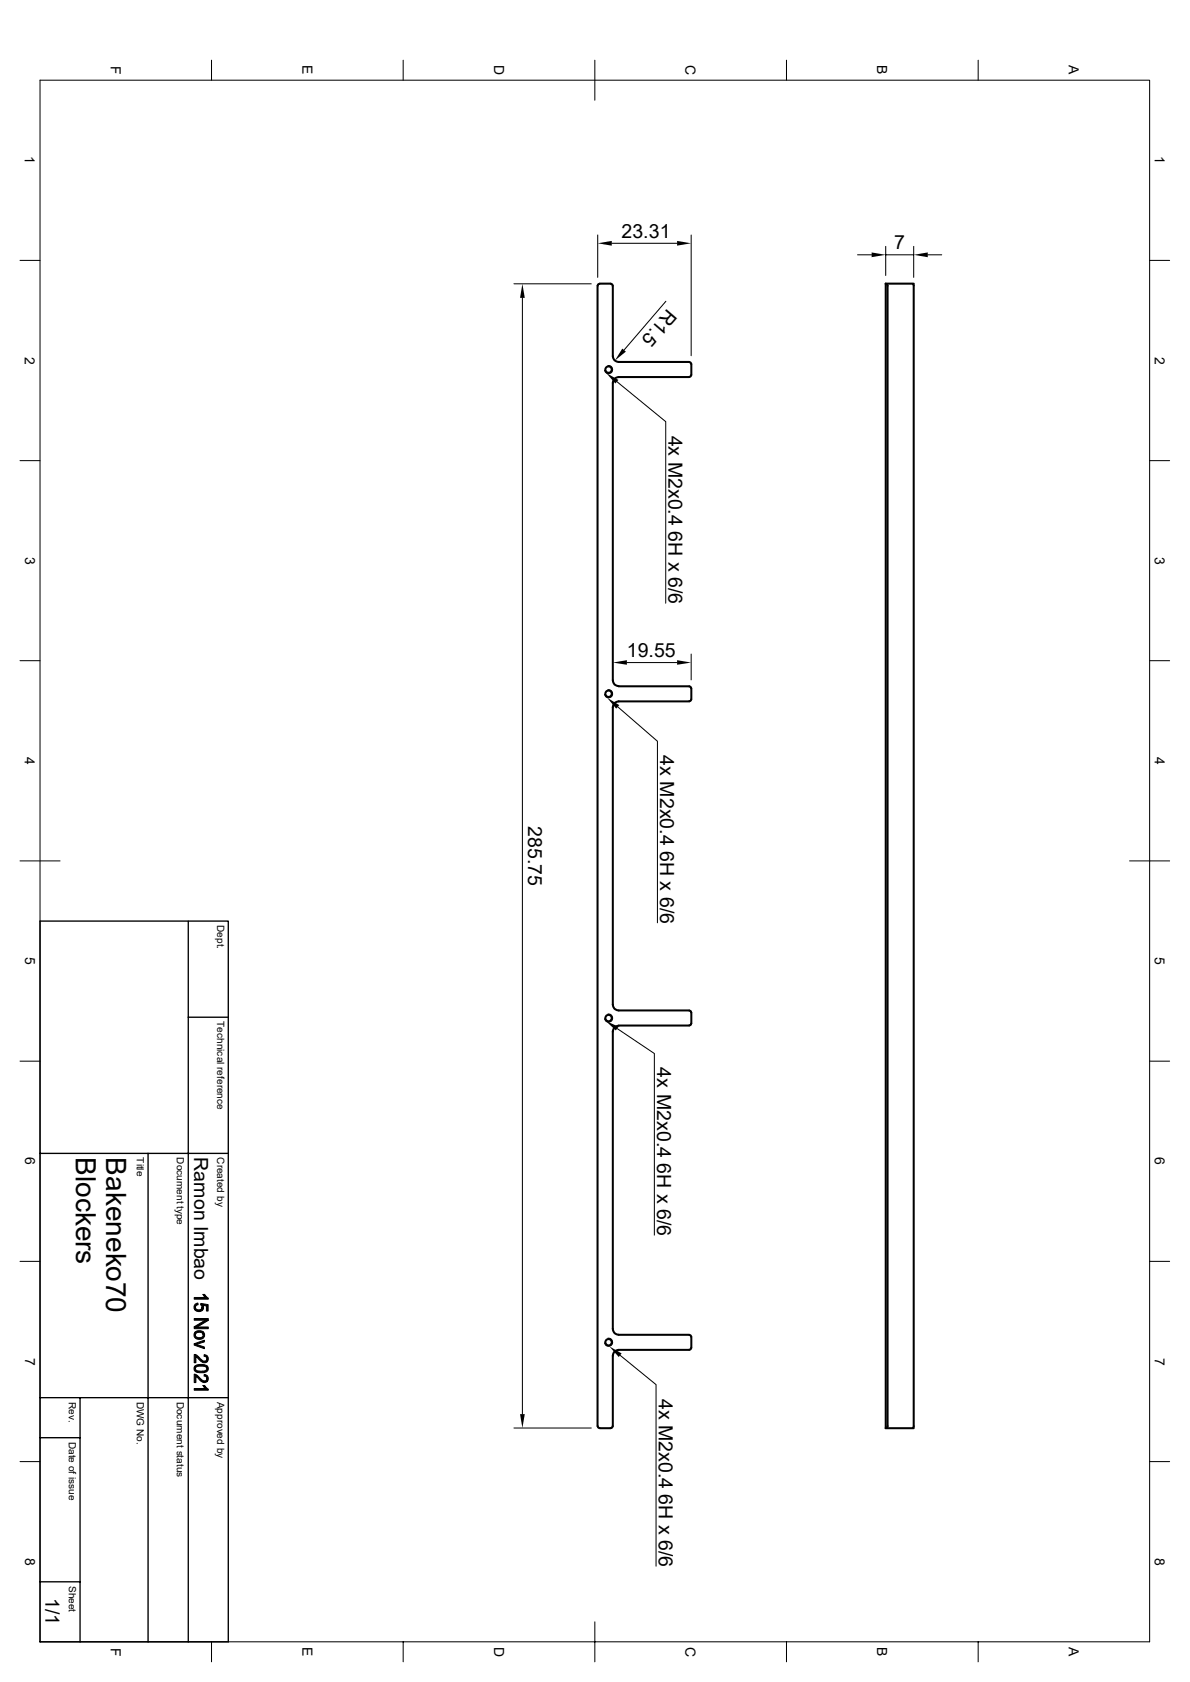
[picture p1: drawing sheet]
<svg xmlns="http://www.w3.org/2000/svg" width="297mm" height="420mm" viewBox="0 0 297 420" stroke-linecap="round" stroke-linejoin="round" font-family="sans-serif">
<g fill="none" stroke="#000" stroke-width=".51">
<path d="M149.1 71.3v284.8M149.6 70.9l-.3 .1-.1 .3M149.6 70.8h2.8M152.4 70.9l.4 .1 .2 .3v17.6a1.45 1.45 0 0 0 1.4 1.5h17.6M221.1 70.9l.3 .1 .1 .3v284.8l-.1 .3-.3 .2M221.1 70.8h6.9v285.8h-6.9zM172 94.1h-17.6a1.45 1.45 0 0 0-1.4 1.5v74.2a1.45 1.45 0 0 0 1.4 1.5l17.6 .1M172 90.4l.4 .2 .2 .3-.1 2.7-.1 .4-.4 .1M172 175.1h-17.6a1.45 1.45 0 0 0-1.4 1.5v74.2a1.45 1.45 0 0 0 1.4 1.5h17.6l.4 .2 .1 .3 .1 2.8-.2 .3-.4 .1M172 171.4l.4 .1 .2 .4-.1 2.7-.1 .4-.4 .1M154.4 256.1h17.6M154.4 256.1a1.45 1.45 0 0 0-1.4 1.5v74.2a1.45 1.45 0 0 0 1.4 1.5h17.6"/>
<path d="M172 337.1h-17.6a1.45 1.45 0 0 0-1.4 1.4l-.1 17.6-.1 .3-.4 .2h-2.8l-.3-.2-.1-.3M172 333.3l.4 .2 .2 .3-.1 2.7-.1 .4-.4 .1"/>
<circle cx="151.9" cy="92.3" r=".8"/>
<circle cx="151.9" cy="173.2" r=".8"/>
<circle cx="151.9" cy="254.2" r=".8"/>
<circle cx="151.9" cy="335.2" r=".8"/>
</g>
<g fill="none" stroke="#000" stroke-width=".25">
<path d="M52.8 15v5M100.6 15v5M148.5 15v10M196.3 15v5M244.1 15v5M10 20h276.9v390h-276.9zM149.2 58.7v10.6M172.5 58.7v30.1M5 65h5M128.3 70.9h19.3M130.4 74.4v278.7M152.7 60.7h16.3"/>
<path d="M166.2 75.2l-10.5 12.2M214 63.6h3.6M221.1 61.5v7.3M221.1 63.6h6.9M228 61.5v7.8M231.6 63.6h3.4M286.9 65h5M151.7 91.3a1.03 1.03 0 0 1 1.2 .8 1.03 1.03 0 0 1-.8 1.2 1.03 1.03 0 0 1-1.2-.8M154 95.3l12.2 10v45.3M5 115h5M286.9 115h5M5 165h5"/>
<path d="M151.7 172.2a1.03 1.03 0 0 1 1.2 .9 1.03 1.03 0 0 1-.8 1.1 1.03 1.03 0 0 1-1.2-.8M154.2 176.5l9.9 8.6v45.3M156.5 165.4h12.5M172.5 163.3v6.5M286.9 165h5M5 215h10M281.9 215h10M151.7 253.2a1.03 1.03 0 0 1 1.2 .8 1.03 1.03 0 0 1-.8 1.2 1.03 1.03 0 0 1-1.2-.8M154.1 256.8l9.2 6.3v45.3M5 265h5M286.9 265h5M5 315h5"/>
<path d="M286.9 315h5M151.7 334.1a1.03 1.03 0 0 1 1.2 .9 1.03 1.03 0 0 1-.8 1.2 1.03 1.03 0 0 1-1.2-.9M154.8 338.4l8.9 7.3v45.4M128.3 356.6h19.3M5 365h5M286.9 365h5M52.8 410v5M100.6 410v5M148.5 405v10M196.3 410v5M244.1 410v5"/>
</g>
<path d="M10 230h47v180h-47zM47 230v180M47 254h10M10 288h47M37 288v122M10 359h10M10 349h47M20 349v61M10 395h10" fill="none" stroke="#000" stroke-width=".34"/>
<g fill="#000" stroke="#000" stroke-width=".25">
<path d="M48.7 325.6l.7-.2v.4l-.6 .3v1.1a1.12 1.12 0 0 1-.1-1.6z" fill-rule="evenodd"/>
<path d="M48.8 326.4a.84 .84 0 0 0 .8 .7 .84 .84 0 0 0 .8-.7l.1 .8a1.36 1.36 0 0 1-1.7 0z" fill-rule="evenodd"/>
<path d="M48.8 332.6l.6-.3 1.1 .1 .2 .2v.7a1.04 1.04 0 0 0-1-.6 1.04 1.04 0 0 0-.9 .6z" fill-rule="evenodd"/>
<path d="M50.6 325.9a.93 .93 0 0 1-.1 1.3z" fill-rule="evenodd"/>
<path d="M48.5 335.5l2.5 .8v.5l-2.5-.9z" fill-rule="evenodd"/>
<path d="M48.5 335.5l2.5-.9v.5l-2 .6z" fill-rule="evenodd"/>
<path d="M48.7 332.6l.1 .7a1.04 1.04 0 0 0 .9 .7 1.04 1.04 0 0 0 1-.7v-.7a1.15 1.15 0 0 1 .1 1.5 1.15 1.15 0 0 1-1.4 .3 1.05 1.05 0 0 1-.9-.7 1.05 1.05 0 0 1 .2-1.1z" fill-rule="evenodd"/>
<path d="M50.7 323.2h.4l.2 .3-.1 .5z" fill-rule="evenodd"/>
<path d="M50.1 325.5l1.8 .3v1.6h-.4v-1.3l-.9-.2-.1 1.3-.1-.9-.3-.5z" fill-rule="evenodd"/>
<path d="M48.5 331.3h3.5v.5h-3.5z" fill-rule="evenodd"/>
<path d="M48.5 329.2h3.5v.5l-3.5-.1z" fill-rule="evenodd"/>
<path d="M48.5 331.3l2.7-1.7 .8 .1-2.8 1.6z" fill-rule="evenodd"/>
<path d="M48.5 324h2.7l.1-.5 .7 .6v.3h-3.5z" fill-rule="evenodd"/>
<path d="M51 338.2a1.04 1.04 0 0 1 .9 .7 1.04 1.04 0 0 1-.3 1.2v-1.2l-.7-.2z" fill-rule="evenodd"/>
<path d="M50.7 345.9h.4l.2 .3-.1 .5z" fill-rule="evenodd"/>
<path d="M48.5 338.2l.6 .2 1 .9a.83 .83 0 0 0 .8 .6 .83 .83 0 0 0 .7-.6v.8a1.86 1.86 0 0 1-2.3-1l-.4-.4v1.6h-.4z" fill-rule="evenodd"/>
<path d="M48.7 341l.7-.3h1.5l.7 .3v.7a1.77 1.77 0 0 0-2.1-.5l-.5 .1-.2 .5z" fill-rule="evenodd"/>
<path d="M48.5 343.1l.7 .3 .9 .9a.82 .82 0 0 0 .8 .5 .82 .82 0 0 0 .7-.6v.8a1.8 1.8 0 0 1-2.3-1l-.4-.3v1.5h-.4z" fill-rule="evenodd"/>
<path d="M48.6 341.2l.1-.2 .1 .8a1.68 1.68 0 0 0 2 .5l.8-.3v-1a1.05 1.05 0 0 1 .2 1.3 1.05 1.05 0 0 1-1.2 .5l-1.1-.1a.99 .99 0 0 1-1-.5 .99 .99 0 0 1 .1-1z" fill-rule="evenodd"/>
<path d="M51 343.2a1.04 1.04 0 0 1 .9 .7 1.04 1.04 0 0 1-.3 1.1v-1.1l-.7-.3z" fill-rule="evenodd"/>
<path d="M48.5 346.7h2.7l.1-.5 .7 .6v.3h-3.5z" fill-rule="evenodd"/>
</g>
<g fill="#000">
<path d="M130.4 70.9l.6 3.5h-1.2zM149.2 60.7l3.5-.5v1.1zM169 60.2l3.5 .5-3.5 .6zM217.6 63l3.5 .6-3.5 .6zM228 63.6l3.6-.6v1.2zM151.3 93.1l3 1.8-.7 .9zM155.3 87l.9 .8-2.7 2.2zM151.5 174.2l3.1 1.9-.8 .9zM153 165.4l3.5-.6v1.2zM169 164.8l3.5 .6-3.5 .6zM151.1 254.9l3.3 1.5-.7 .9zM152.1 336.2l3.1 1.7-.8 .9z"/>
<path d="M129.8 353.1h1.2l-.6 3.5z"/>
</g>
<g font-size="7">
<text x="19" y="289" transform="rotate(90 19 289)">Blockers</text>
<text x="26.5" y="289" transform="rotate(90 26.5 289)">Bakeneko70</text>
</g>
<g font-size="4.9">
<text x="155.1" y="59.3">23.31</text>
<text x="223.2" y="62.2">7</text>
<text x="166.6" y="76.9" transform="rotate(131 166.6 76.9)">R1.5</text>
<text x="166.8" y="108.8" transform="rotate(90 166.8 108.8)">4x M2x0.4 6H x 6/6</text>
<text x="156.4" y="164">19.55</text>
<text x="164.8" y="188.6" transform="rotate(90 164.8 188.6)">4x M2x0.4 6H x 6/6</text>
<text x="131.8" y="206.3" transform="rotate(90 131.8 206.3)">285.75</text>
<text x="164" y="266.5" transform="rotate(90 164 266.5)">4x M2x0.4 6H x 6/6</text>
<text x="48.5" y="289" transform="rotate(90 48.5 289)">Ramon Imbao</text>
<text x="164.5" y="349.2" transform="rotate(90 164.5 349.2)">4x M2x0.4 6H x 6/6</text>
<text x="11.3" y="399.1" transform="rotate(90 11.3 399.1)">1/1</text>
</g>
<g font-size="3.5">
<text x="27.6" y="16.4" transform="rotate(90 27.6 16.4)">F</text>
<text x="75.5" y="16.3" transform="rotate(90 75.5 16.3)">E</text>
<text x="123.3" y="16.3" transform="rotate(90 123.3 16.3)">D</text>
<text x="171.1" y="16.3" transform="rotate(90 171.1 16.3)">C</text>
<text x="218.9" y="16.3" transform="rotate(90 218.9 16.3)">B</text>
<text x="266.8" y="16.3" transform="rotate(90 266.8 16.3)">A</text>
<text x="6.2" y="39" transform="rotate(90 6.2 39)">1</text>
<text x="288.2" y="39" transform="rotate(90 288.2 39)">1</text>
<text x="6.2" y="89" transform="rotate(90 6.2 89)">2</text>
<text x="288.2" y="89" transform="rotate(90 288.2 89)">2</text>
<text x="6.3" y="139" transform="rotate(90 6.3 139)">3</text>
<text x="288.2" y="139" transform="rotate(90 288.2 139)">3</text>
<text x="6.2" y="189" transform="rotate(90 6.2 189)">4</text>
<text x="288.2" y="189" transform="rotate(90 288.2 189)">4</text>
<text x="6.3" y="239" transform="rotate(90 6.3 239)">5</text>
<text x="288.2" y="239" transform="rotate(90 288.2 239)">5</text>
<text x="6.3" y="289" transform="rotate(90 6.3 289)">6</text>
<text x="288.2" y="289" transform="rotate(90 288.2 289)">6</text>
<text x="6.3" y="339" transform="rotate(90 6.3 339)">7</text>
<text x="288.2" y="339" transform="rotate(90 288.2 339)">7</text>
<text x="6.3" y="389" transform="rotate(90 6.3 389)">8</text>
<text x="288.2" y="389" transform="rotate(90 288.2 389)">8</text>
<text x="27.6" y="411.4" transform="rotate(90 27.6 411.4)">F</text>
<text x="75.5" y="411.3" transform="rotate(90 75.5 411.3)">E</text>
<text x="123.3" y="411.2" transform="rotate(90 123.3 411.2)">D</text>
<text x="171.1" y="411.2" transform="rotate(90 171.1 411.2)">C</text>
<text x="218.9" y="411.3" transform="rotate(90 218.9 411.3)">B</text>
<text x="266.8" y="411.3" transform="rotate(90 266.8 411.3)">A</text>
</g>
<g font-size="2.5">
<text x="54.2" y="231" transform="rotate(90 54.2 231)">Dept.</text>
<text x="54.2" y="255" transform="rotate(90 54.2 255)">Technical reference</text>
<text x="34.2" y="289" transform="rotate(90 34.2 289)">Title</text>
<text x="44.2" y="289" transform="rotate(90 44.2 289)">Document type</text>
<text x="54.2" y="289" transform="rotate(90 54.2 289)">Created by</text>
<text x="17.2" y="350" transform="rotate(90 17.2 350)">Rev.</text>
<text x="34.2" y="350" transform="rotate(90 34.2 350)">DWG No.</text>
<text x="44.2" y="350" transform="rotate(90 44.2 350)">Document status</text>
<text x="54.2" y="350" transform="rotate(90 54.2 350)">Approved by</text>
<text x="17.2" y="360" transform="rotate(90 17.2 360)">Date of issue</text>
<text x="17.2" y="396" transform="rotate(90 17.2 396)">Sheet</text>
</g>
</svg>
